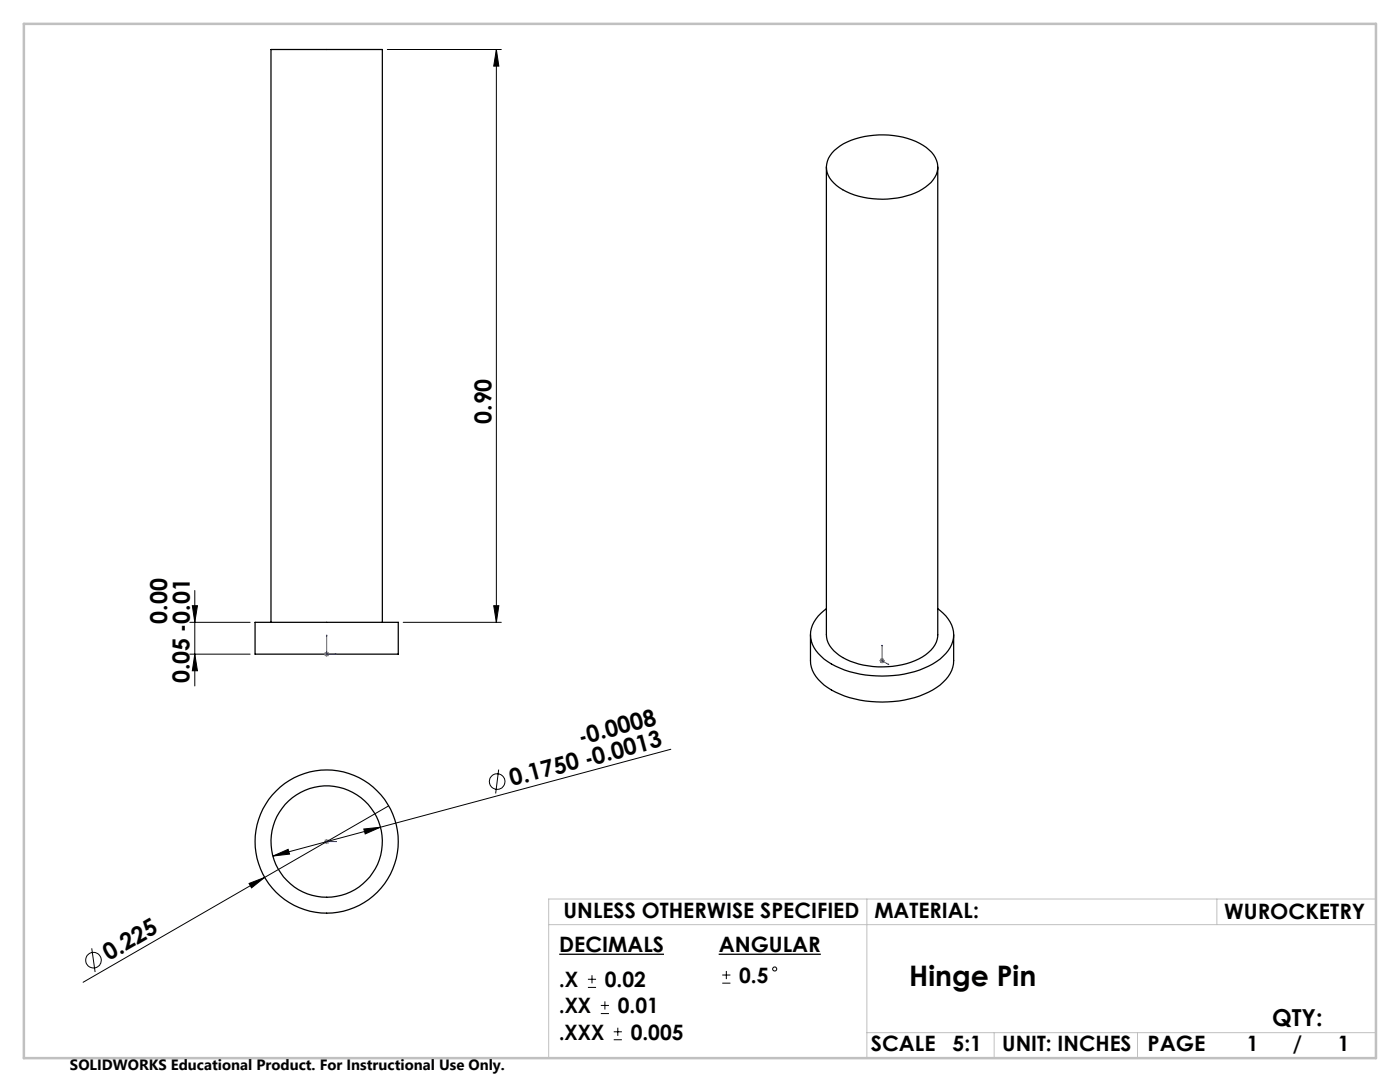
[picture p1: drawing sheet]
<svg xmlns="http://www.w3.org/2000/svg" width="279mm" height="216mm" viewBox="0 0 279 216" stroke-linecap="round" stroke-linejoin="round" font-family="sans-serif">
<g fill="none" stroke="#000" stroke-width=".25">
<path d="M164.9 33.3v93.3a6 6 0 0 0 4 5 17.3 17.3 0 0 0 15.8-.9 5 5 0 0 0 2.4-4.1v-93.3M166.5 30a14.8 14.8 0 0 1 10.9-3 12.2 12.2 0 0 1 8.9 3.9 4.2 4.2 0 0 1-1 6 14.9 14.9 0 0 1-10.1 2.8 12.8 12.8 0 0 1-9.3-3.7 4.2 4.2 0 0 1 .6-6zM50.9 124.2h28.6v6.3h-28.6zM54.1 124.2v-114.3h22.2v114.3M161.7 126.6v5.2a7.2 7.2 0 0 0 4.2 5.9 22.4 22.4 0 0 0 20.2 0 7.2 7.2 0 0 0 4.2-5.9v-5.2M164.9 121.5a6.2 6.2 0 0 0-3 6.5 9.3 9.3 0 0 0 5.7 5.3 22.7 22.7 0 0 0 18.5-.8 7.2 7.2 0 0 0 4.2-5.9 6.6 6.6 0 0 0-3.2-5.1"/>
<circle cx="65.2" cy="167.9" r="11.1"/>
<circle cx="65.2" cy="167.9" r="14.3"/>
</g>
<g fill="none" stroke="#000" stroke-width=".2">
<path d="M77.3 9.9h22.7M99.1 9.9l.5 3.3h-1.1zM99.1 9.9v114.3M38.9 117.8v19.1M37.9 130.5h12M37.9 124.2h12M38.4 120.9h1l-.5 3.3zM38.9 130.5l.5 3.3h-1zM80.5 124.2h19.5M98.5 120.9h1.1l-.5 3.3zM99.5 153.6l-.6 4.7M133.9 149.5l-79.4 21.3"/>
<path d="M49.7 176.3l3.1-1.2-2.6 2.1zM52.8 175.1l-36.2 20.9M54.5 170.8l3-1.3 .3 .9zM72.6 165.4l3.3-.3-3 1.3zM77.6 160.8l-24.8 14.3M18.3 189.2l.7 4.8M117.3 197h1.7M117.3 195.4h1.7M118.1 194.6v1.6M120.7 199.8v1.6M144.1 196.2h1.7M144.1 194.6h1.7"/>
<path d="M145 193.7v1.7M119.9 202.2h1.6M119.9 200.6h1.6M122.5 207.5h1.6M122.5 205.9h1.6M123.3 205.1v1.6"/>
<circle cx="99.2" cy="155.9" r="1.55"/>
<circle cx="18.7" cy="191.6" r="1.56"/>
<circle cx="154.6" cy="193.4" r=".41"/>
</g>
<path d="M111.6 190.4h20.9M143.4 190.4h20.4" fill="none" stroke="#000" stroke-width=".26"/>
<g fill="none" stroke="#00f" stroke-width=".2">
<path d="M65.2 126.7v.2zM65.2 130.4h.1M65.2 126.7v3.8h1.9M65.3 130.5h.1M66.9 130.5h.2zM176 128.7l.1 .2zM176 131.7h.1M176 131.8l1.4 .8M176 128.7v3.1M176 131.8l.1 .1M176.1 131.9h.1M177.3 132.5l.1 .1z"/>
<path d="M65.2 167.9h.1M65.2 167.9h1.9M65.3 167.9h.1M67.1 167.9h-.2h.2"/>
</g>
<path d="M64.7 130.5h1M64.8 130.2l.7 .7M65.2 130v1M65.5 130.2l-.7 .7M175.5 131.8h1M175.7 131.5l.7 .7M176 131.3v1M176.4 131.5l-.7 .7M64.7 167.9h1M64.8 167.6l.7 .7M65.2 167.4v1M65.5 167.6l-.7 .7" fill="none" stroke="#808080" stroke-width=".2"/>
<path d="M173 179.4v31.7M242.9 179.4v5.1M274.6 179.4h-165.1v31.7M109.5 184.5h165.1M173 206.1h101.6M198.4 206.1v5M227 206.1v5" fill="none" stroke="#c0c0c0" stroke-width=".2"/>
<path d="M4.8 4.8h269.8v206.3h-269.8z" fill="none" stroke="#c0c0c0" stroke-width=".5"/>
<g fill="#00f">
<path d="M66.9 167.9h.2z"/>
<path d="M66.9 130.5h.2zM65.2 126.7v.2z"/>
<path d="M177.3 132.5l.1 .1zM176 128.7l.1 .2z"/>
</g>
<g fill="#000">
<path d="M49.7 176.3l3.1-1.2-2.6 2.1z"/>
<path d="M99.1 9.9l.5 3.3h-1.1zM98.5 120.9h1.1l-.5 3.3z"/>
<path d="M38.9 130.5l.5 3.3h-1zM38.4 120.9h1l-.5 3.3z"/>
<path d="M54.5 170.8l3.3-.4-.3-.9zM72.6 165.4l.3 1 3-1.3z"/>
</g>
<text font-size="5.6" x="181.5" y="196.7">Hinge Pin</text>
<g font-size="4.7">
<text x="98.1" y="84.6" transform="rotate(-90 98.1 84.6)">0.90</text>
<text x="33.4" y="124.5" transform="rotate(-90 33.4 124.5)">0.00</text>
<text x="37.8" y="136.4" transform="rotate(-90 37.8 136.4)">0.05 -0.01</text>
<text x="116" y="148.6" transform="rotate(-15 116 148.6)">-0.0008</text>
<text x="102.2" y="156.9" transform="rotate(-15 102.2 156.9)">0.1750 -0.0013</text>
<text x="21.8" y="191.8" transform="rotate(-30 21.8 191.8)">0.225</text>
<text x="253.9" y="204.7">QTY:</text>
</g>
<g font-size="4.2">
<text x="112.5" y="183.3">UNLESS OTHERWISE SPECIFIED</text>
<text x="174.5" y="183.1">MATERIAL:</text>
<text x="244.3" y="183.3">WUROCKETRY</text>
<text x="111.6" y="190">DECIMALS</text>
<text x="143.4" y="190">ANGULAR</text>
<text x="111.6" y="197">.X</text>
<text x="120.7" y="197">0.02</text>
<text x="147.5" y="196.1">0.5</text>
<text x="111.6" y="202.2">.XX</text>
<text x="123.3" y="202.2">0.01</text>
<text x="111.6" y="207.5">.XXX</text>
<text x="125.9" y="207.5">0.005</text>
<text x="173.8" y="209.8">SCALE</text>
<text x="190.1" y="209.8">5:1</text>
<text x="200" y="209.8">UNIT: INCHES</text>
<text x="229" y="209.8">PAGE</text>
<text x="248.8" y="209.8">1</text>
<text x="258" y="209.8">/</text>
<text x="267" y="209.8">1</text>
</g>
<text font-size="3" x="14" y="213.5">SOLIDWORKS Educational Product. For Instructional Use Only.</text>
</svg>
